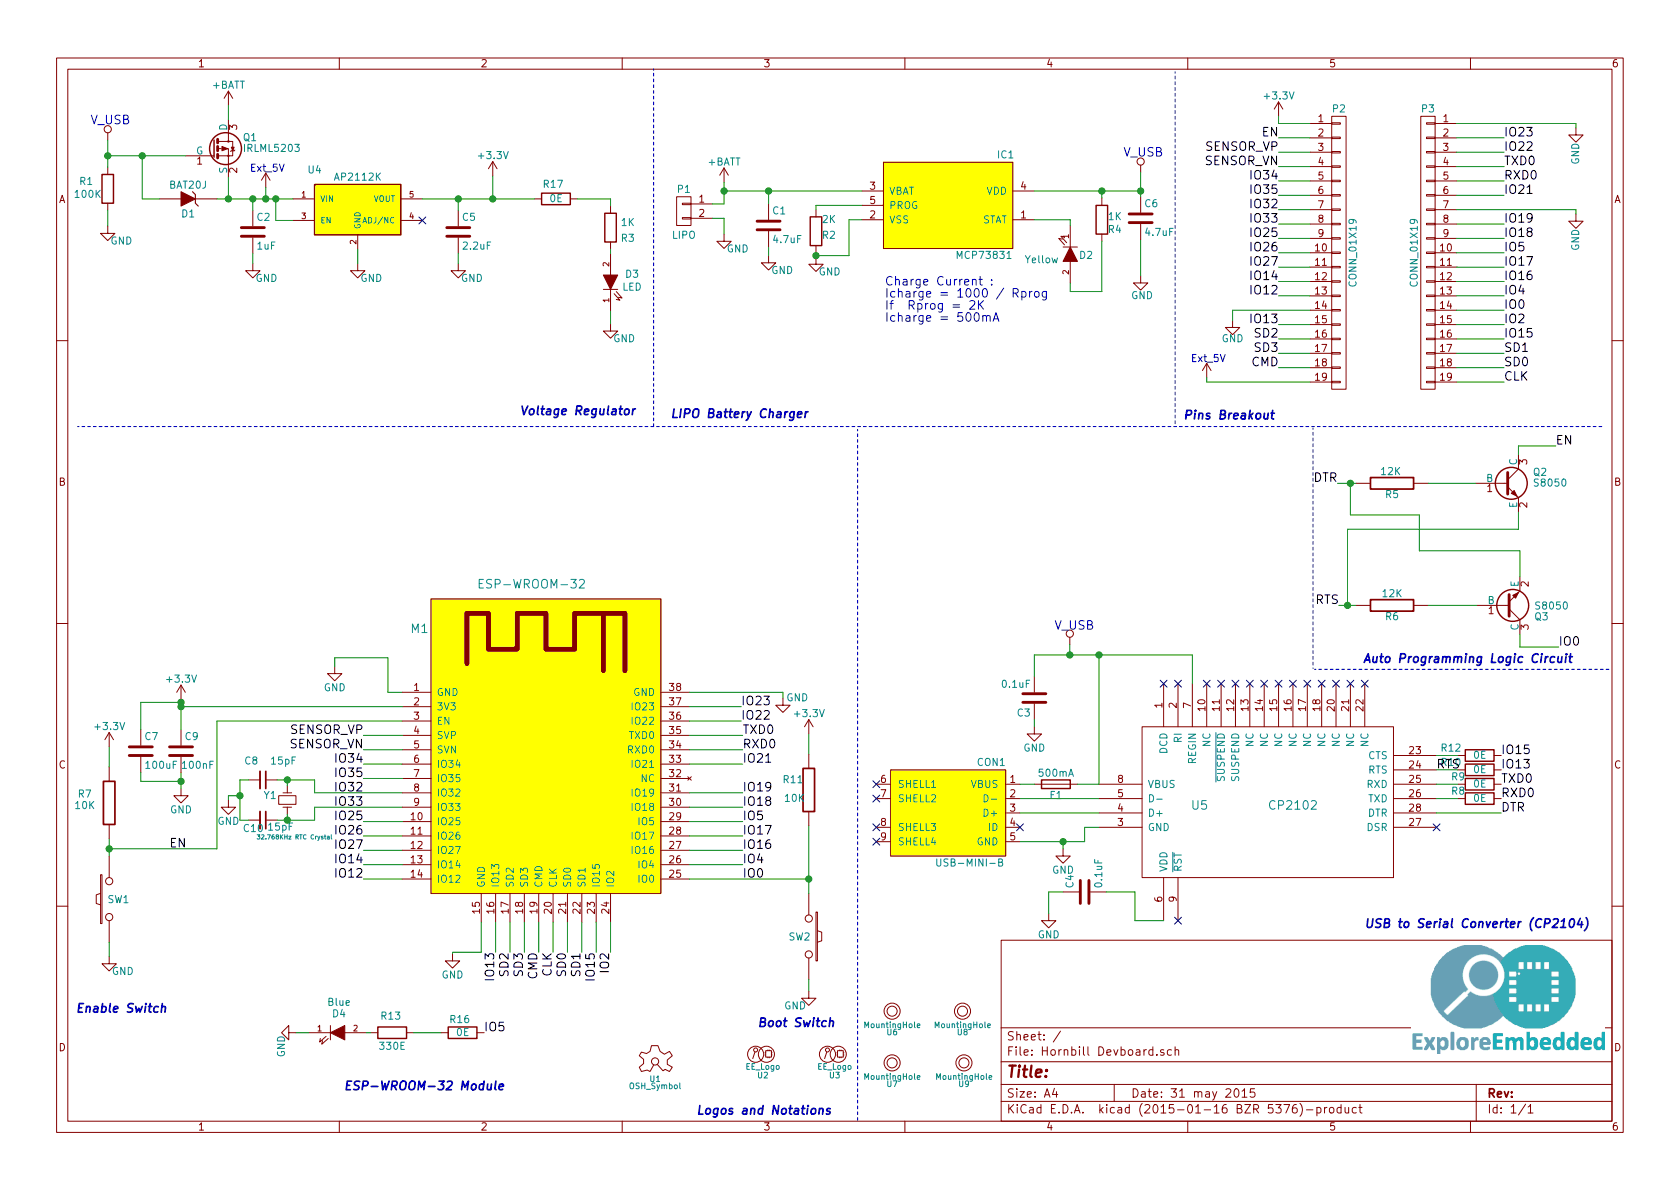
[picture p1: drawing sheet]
EESchema Schematic File Version 2
LIBS:Hornbill Devboard-rescue
LIBS:power
LIBS:device
LIBS:transistors
LIBS:conn
LIBS:linear
LIBS:regul
LIBS:74xx
LIBS:cmos4000
LIBS:adc-dac
LIBS:memory
LIBS:xilinx
LIBS:microcontrollers
LIBS:dsp
LIBS:microchip
LIBS:analog_switches
LIBS:motorola
LIBS:texas
LIBS:intel
LIBS:audio
LIBS:interface
LIBS:digital-audio
LIBS:philips
LIBS:display
LIBS:cypress
LIBS:siliconi
LIBS:opto
LIBS:atmel
LIBS:contrib
LIBS:valves
LIBS:Starter_AVR-cache
LIBS:Hornbill Devboard-cache
EELAYER 25 0
EELAYER END
$Descr A4 11693 8268
encoding utf-8
Sheet 1 1
Title ""
Date "31 may 2015"
Rev ""
Comp ""
Comment1 ""
Comment2 ""
Comment3 ""
Comment4 ""
$EndDescr
$Comp
L +3.3V #PWR01
U 1 1
P 3430 1215
F 0 "#PWR01" H 3430 1065 50  0001 C CNN
F 1 "+3.3V" H 3430 1355 50  0000 C CNN
F 2 "" H 3430 1215 50  0000 C CNN
F 3 "" H 3430 1215 50  0000 C CNN
	1    3430 1215
	1    0    0    -1  
$EndComp
$Comp
L R R3
U 1 1
P 4250 1575
F 0 "R3" H 4130 1645 50  0000 C CNN
F 1 "1K" H 4130 1535 50  0000 C CNN
F 2 "Resistors_SMD:R_0603" V 4180 1575 50  0001 C CNN
F 3 "" H 4250 1575 50  0000 C CNN
	1    4250 1575
	-1   0    0    1   
$EndComp
$Comp
L LED-RESCUE-Hornbill_Devboard D3
U 1 1
P 4250 1955
F 0 "D3" V 4310 1805 50  0000 C CNN
F 1 "LED" V 4220 1805 50  0000 C CNN
F 2 "LEDs:LED-0603" H 4250 1955 50  0001 C CNN
F 3 "" H 4250 1955 50  0000 C CNN
	1    4250 1955
	0    -1   -1   0   
$EndComp
$Comp
L SW_PUSH SW1
U 1 1
P 760 6250
F 0 "SW1" V 765 6185 50  0000 C CNN
F 1 "SW_PUSH" H 760 6170 50  0001 C CNN
F 2 "Hornbill:smd_push2_New" H 760 6250 50  0001 C CNN
F 3 "" H 760 6250 50  0000 C CNN
	1    760  6250
	0    -1   1    0   
$EndComp
Text Notes 4850 7750 0    60   Italic 12
Logos and Notations
Text Notes 530  7040 0    60   Italic 12
Enable Switch
Text Notes 8240 2910 0    60   Italic 12
Pins Breakout
$Comp
L EE_Logo U2
U 1 1
P 5310 7330
F 0 "U2" H 5310 7180 40  0000 C CNN
F 1 "EE_Logo" H 5310 7240 40  0000 C CNN
F 2 "Hornbill:Hornbill_ESP32_Dev" H 5310 7330 40  0001 C CNN
F 3 "" H 5310 7330 40  0000 C CNN
	1    5310 7330
	1    0    0    -1  
$EndComp
$Comp
L EE_Logo U3
U 1 1
P 5810 7330
F 0 "U3" H 5810 7180 40  0000 C CNN
F 1 "EE_Logo" H 5810 7240 40  0000 C CNN
F 2 "Hornbill:Logo_8" H 5810 7330 40  0001 C CNN
F 3 "" H 5810 7330 40  0000 C CNN
	1    5810 7330
	1    0    0    -1  
$EndComp
$Comp
L OSH_Symbol U1
U 1 1
P 4560 7380
F 0 "U1" H 4560 7255 40  0000 C CNN
F 1 "OSH_Symbol" H 4560 7205 40  0000 C CNN
F 2 "Hornbill:Logo_silk_OSHW_6x6mm" H 4560 7380 40  0001 C CNN
F 3 "" H 4560 7380 40  0000 C CNN
	1    4560 7380
	1    0    0    -1  
$EndComp
$Comp
L ESP-32S M1
U 1 1
P 3800 5210
F 0 "M1" H 2920 6050 60  0000 C CNN
F 1 "ESP-WROOM-32" H 3700 6360 60  0000 C CNN
F 2 "Hornbill:ESP-32S" H 3850 6360 60  0001 C CNN
F 3 "" H 3450 5460 60  0001 C CNN
	1    3800 5210
	1    0    0    -1  
$EndComp
$Comp
L C C9
U 1 1
P 1260 5220
F 0 "C9" H 1285 5320 50  0000 L CNN
F 1 "100nF" H 1260 5120 50  0000 L CNN
F 2 "Capacitors_SMD:C_0603" H 1298 5070 50  0001 C CNN
F 3 "" H 1260 5220 50  0000 C CNN
	1    1260 5220
	1    0    0    -1  
$EndComp
$Comp
L GND #PWR02
U 1 1
P 1260 5480
F 0 "#PWR02" H 1260 5230 50  0001 C CNN
F 1 "GND" H 1260 5330 50  0000 C CNN
F 2 "" H 1260 5480 50  0000 C CNN
F 3 "" H 1260 5480 50  0000 C CNN
	1    1260 5480
	1    0    0    -1  
$EndComp
$Comp
L GND #PWR03
U 1 1
P 2330 4630
F 0 "#PWR03" H 2330 4380 50  0001 C CNN
F 1 "GND" H 2330 4480 50  0000 C CNN
F 2 "" H 2330 4630 50  0000 C CNN
F 3 "" H 2330 4630 50  0000 C CNN
	1    2330 4630
	1    0    0    -1  
$EndComp
$Comp
L R-RESCUE-Alpine_swift R7
U 1 1
P 760 5580
F 0 "R7" H 590 5640 50  0000 C CNN
F 1 "10K" H 590 5560 50  0000 C CNN
F 2 "Resistors_SMD:R_0603" V 690 5580 50  0001 C CNN
F 3 "" H 760 5580 50  0000 C CNN
	1    760  5580
	1    0    0    -1  
$EndComp
$Comp
L SW_PUSH SW2
U 1 1
P 5630 6510
F 0 "SW2" V 5635 6445 50  0000 C CNN
F 1 "SW_PUSH" H 5630 6430 50  0001 C CNN
F 2 "Hornbill:smd_push2_New" H 5630 6510 50  0001 C CNN
F 3 "" H 5630 6510 50  0000 C CNN
	1    5630 6510
	0    1    1    0   
$EndComp
$Comp
L GND #PWR04
U 1 1
P 5630 6890
F 0 "#PWR04" H 5630 6640 50  0001 C CNN
F 1 "GND" H 5725 6785 50  0000 C CNN
F 2 "" H 5630 6890 50  0000 C CNN
F 3 "" H 5630 6890 50  0000 C CNN
	1    5630 6890
	-1   0    0    -1  
$EndComp
Text Notes 5820 7140 2    60   Italic 12
Boot Switch
$Comp
L R-RESCUE-Alpine_swift R11
U 1 1
P 5630 5490
F 0 "R11" H 5740 5560 50  0000 C CNN
F 1 "10K" H 5730 5430 50  0000 C CNN
F 2 "Resistors_SMD:R_0603" V 5560 5490 50  0001 C CNN
F 3 "" H 5630 5490 50  0000 C CNN
	1    5630 5490
	-1   0    0    -1  
$EndComp
Text Label 1180 5900 0    60   ~ 0
EN
Text Label 5170 6110 0    60   ~ 0
IO0
Text Label 5170 5110 0    60   ~ 0
TXD0
Text Label 5170 5210 0    60   ~ 0
RXD0
$Comp
L GND #PWR05
U 1 1
P 3150 6630
F 0 "#PWR05" H 3150 6380 50  0001 C CNN
F 1 "GND" H 3150 6480 50  0000 C CNN
F 2 "" H 3150 6630 50  0000 C CNN
F 3 "" H 3150 6630 50  0000 C CNN
	1    3150 6630
	1    0    0    -1  
$EndComp
$Comp
L GND #PWR06
U 1 1
P 5450 4850
F 0 "#PWR06" H 5450 4600 50  0001 C CNN
F 1 "GND" H 5550 4850 50  0000 C CNN
F 2 "" H 5450 4850 50  0000 C CNN
F 3 "" H 5450 4850 50  0000 C CNN
	1    5450 4850
	1    0    0    -1  
$EndComp
$Comp
L +3.3V #PWR07
U 1 1
P 760 5190
F 0 "#PWR07" H 760 5040 50  0001 C CNN
F 1 "+3.3V" H 760 5330 50  0000 C CNN
F 2 "" H 760 5190 50  0000 C CNN
F 3 "" H 760 5190 50  0000 C CNN
	1    760  5190
	1    0    0    -1  
$EndComp
$Comp
L +3.3V #PWR08
U 1 1
P 1260 4860
F 0 "#PWR08" H 1260 4710 50  0001 C CNN
F 1 "+3.3V" H 1260 5000 50  0000 C CNN
F 2 "" H 1260 4860 50  0000 C CNN
F 3 "" H 1260 4860 50  0000 C CNN
	1    1260 4860
	1    0    0    -1  
$EndComp
$Comp
L +3.3V #PWR09
U 1 1
P 5630 5100
F 0 "#PWR09" H 5630 4950 50  0001 C CNN
F 1 "+3.3V" H 5630 5240 50  0000 C CNN
F 2 "" H 5630 5100 50  0000 C CNN
F 3 "" H 5630 5100 50  0000 C CNN
	1    5630 5100
	1    0    0    -1  
$EndComp
$Comp
L +3.3V #PWR010
U 1 1
P 8900 800
F 0 "#PWR010" H 8900 650 50  0001 C CNN
F 1 "+3.3V" H 8900 940 50  0000 C CNN
F 2 "" H 8900 800 50  0000 C CNN
F 3 "" H 8900 800 50  0000 C CNN
	1    8900 800 
	1    0    0    -1  
$EndComp
Text Label 8900 950  2    60   ~ 0
EN
Text Label 2530 5110 2    60   ~ 0
SENSOR_VP
Text Label 2530 5210 2    60   ~ 0
SENSOR_VN
Text Label 8900 1050 2    60   ~ 0
SENSOR_VP
Text Label 8900 1150 2    60   ~ 0
SENSOR_VN
Text Label 2530 5310 2    60   ~ 0
IO34
Text Label 8900 1250 2    60   ~ 0
IO34
Text Label 2530 5410 2    60   ~ 0
IO35
Text Label 2530 5510 2    60   ~ 0
IO32
Text Label 2530 5610 2    60   ~ 0
IO33
Text Label 2530 5710 2    60   ~ 0
IO25
Text Label 2530 5810 2    60   ~ 0
IO26
Text Label 2530 5910 2    60   ~ 0
IO27
Text Label 2530 6010 2    60   ~ 0
IO14
Text Label 2530 6110 2    60   ~ 0
IO12
Text Label 8900 1350 2    60   ~ 0
IO35
Text Label 8900 1450 2    60   ~ 0
IO32
Text Label 8900 1550 2    60   ~ 0
IO33
Text Label 8900 1650 2    60   ~ 0
IO25
Text Label 8900 1750 2    60   ~ 0
IO26
Text Label 8900 1850 2    60   ~ 0
IO27
Text Label 8900 1950 2    60   ~ 0
IO14
Text Label 8900 2050 2    60   ~ 0
IO12
$Comp
L GND #PWR011
U 1 1
P 8580 2220
F 0 "#PWR011" H 8580 1970 50  0001 C CNN
F 1 "GND" H 8580 2090 50  0000 C CNN
F 2 "" H 8580 2220 50  0000 C CNN
F 3 "" H 8580 2220 50  0000 C CNN
	1    8580 2220
	1    0    0    -1  
$EndComp
Text Label 3450 6619 3    60   ~ 0
IO13
Text Label 3550 6620 3    60   ~ 0
SD2
Text Label 3650 6620 3    60   ~ 0
SD3
Text Label 3750 6620 3    60   ~ 0
CMD
Text Label 3850 6620 3    60   ~ 0
CLK
Text Label 3950 6620 3    60   ~ 0
SD0
Text Label 4050 6620 3    60   ~ 0
SD1
Text Label 4150 6620 3    60   ~ 0
IO15
Text Label 4250 6620 3    60   ~ 0
IO2
Text Label 5160 4910 0    60   ~ 0
IO23
Text Label 5160 5010 0    60   ~ 0
IO22
Text Label 5170 5310 0    60   ~ 0
IO21
Text Label 5170 5510 0    60   ~ 0
IO19
Text Label 5170 5610 0    60   ~ 0
IO18
Text Label 5170 5710 0    60   ~ 0
IO5
Text Label 5170 5810 0    60   ~ 0
IO17
Text Label 5170 5910 0    60   ~ 0
IO16
Text Label 5170 6010 0    60   ~ 0
IO4
$Comp
L +5V #PWR012
U 1 1
P 8400 2620
F 0 "#PWR012" H 8400 2470 50  0001 C CNN
F 1 "+5V" H 8400 2760 50  0001 C CNN
F 2 "" H 8400 2620 50  0000 C CNN
F 3 "" H 8400 2620 50  0000 C CNN
	1    8400 2620
	1    0    0    -1  
$EndComp
Text Notes 8290 2510 0    50   ~ 0
Ext_5V
Text Label 8900 2550 2    60   ~ 0
CMD
Text Label 8900 2450 2    60   ~ 0
SD3
Text Label 8900 2350 2    60   ~ 0
SD2
Text Label 8900 2250 2    60   ~ 0
IO13
$Comp
L GND #PWR013
U 1 1
P 10970 880
F 0 "#PWR013" H 10970 630 50  0001 C CNN
F 1 "GND" V 10970 700 50  0000 C CNN
F 2 "" H 10970 880 50  0000 C CNN
F 3 "" H 10970 880 50  0000 C CNN
	1    10970 880 
	1    0    0    -1  
$EndComp
Text Label 10470 950  0    60   ~ 0
IO23
Text Label 10470 1050 0    60   ~ 0
IO22
Text Label 10470 1150 0    60   ~ 0
TXD0
Text Label 10470 1250 0    60   ~ 0
RXD0
Text Label 10470 1350 0    60   ~ 0
IO21
$Comp
L GND #PWR014
U 1 1
P 10970 1480
F 0 "#PWR014" H 10970 1230 50  0001 C CNN
F 1 "GND" V 10970 1300 50  0000 C CNN
F 2 "" H 10970 1480 50  0000 C CNN
F 3 "" H 10970 1480 50  0000 C CNN
	1    10970 1480
	1    0    0    -1  
$EndComp
Text Label 10470 2150 0    60   ~ 0
IO0
Text Label 10470 1550 0    60   ~ 0
IO19
Text Label 10470 1650 0    60   ~ 0
IO18
Text Label 10470 1750 0    60   ~ 0
IO5
Text Label 10470 1850 0    60   ~ 0
IO17
Text Label 10470 1950 0    60   ~ 0
IO16
Text Label 10470 2050 0    60   ~ 0
IO4
Text Label 10470 2250 0    60   ~ 0
IO2
Text Label 10470 2350 0    60   ~ 0
IO15
Text Label 10470 2450 0    60   ~ 0
SD1
Text Label 10470 2550 0    60   ~ 0
SD0
Text Label 10470 2650 0    60   ~ 0
CLK
$Comp
L R R1
U 1 1
P 750 1305
F 0 "R1" H 600 1355 50  0000 C CNN
F 1 "100K" H 610 1265 50  0000 C CNN
F 2 "Resistors_SMD:R_0603" V 680 1305 50  0001 C CNN
F 3 "" H 750 1305 50  0000 C CNN
	1    750  1305
	1    0    0    -1  
$EndComp
$Comp
L GND #PWR015
U 1 1
P 750 1565
F 0 "#PWR015" H 750 1315 50  0001 C CNN
F 1 "GND" H 845 1460 50  0000 C CNN
F 2 "" H 750 1565 50  0000 C CNN
F 3 "" H 750 1565 50  0000 C CNN
	1    750  1565
	1    0    0    -1  
$EndComp
$Comp
L VCC #PWR016
U 1 1
P 750 965
F 0 "#PWR016" H 750 815 50  0001 C CNN
F 1 "VCC" H 750 1115 50  0001 C CNN
F 2 "" H 750 965 50  0000 C CNN
F 3 "" H 750 965 50  0000 C CNN
	1    750  965 
	1    0    0    -1  
$EndComp
Text Notes 630  855  0    60   ~ 0
V_USB
$Comp
L IRLML52303 Q1
U 1 1
P 1490 1025
F 0 "Q1" H 1690 1100 50  0000 L CNN
F 1 "IRLML5203" H 1690 1025 50  0000 L CNN
F 2 "TO_SOT_Packages_SMD:SOT-23" H 1690 950 50  0001 L CIN
F 3 "" H 1490 1025 50  0000 L CNN
	1    1490 1025
	1    0    0    -1  
$EndComp
$Comp
L ZENER D1
U 1 1
P 1310 1375
F 0 "D1" H 1310 1475 50  0000 C CNN
F 1 "BAT20J" H 1310 1275 50  0000 C CNN
F 2 "Hornbill:SOD-80_diode_1" H 1310 1375 50  0001 C CNN
F 3 "" H 1310 1375 50  0000 C CNN
	1    1310 1375
	-1   0    0    1   
$EndComp
$Comp
L +BATT #PWR017
U 1 1
P 5040 1260
F 0 "#PWR017" H 5040 1110 50  0001 C CNN
F 1 "+BATT" H 5040 1400 50  0000 C CNN
F 2 "" H 5040 1260 50  0000 C CNN
F 3 "" H 5040 1260 50  0000 C CNN
	1    5040 1260
	1    0    0    -1  
$EndComp
$Comp
L AP2112K U4
U 1 1
P 2490 1425
F 0 "U4" H 2190 1675 50  0000 C CNN
F 1 "AP2112K" H 2490 1625 50  0000 C CNN
F 2 "TO_SOT_Packages_SMD:SOT-23-5" H 2490 1525 50  0001 C CIN
F 3 "" H 2490 1425 50  0000 C CNN
	1    2490 1425
	1    0    0    -1  
$EndComp
$Comp
L GND #PWR018
U 1 1
P 2490 1825
F 0 "#PWR018" H 2490 1575 50  0001 C CNN
F 1 "GND" H 2585 1720 50  0000 C CNN
F 2 "" H 2490 1825 50  0000 C CNN
F 3 "" H 2490 1825 50  0000 C CNN
	1    2490 1825
	1    0    0    -1  
$EndComp
$Comp
L C C2
U 1 1
P 1760 1605
F 0 "C2" H 1785 1705 50  0000 L CNN
F 1 "1uF" H 1785 1505 50  0000 L CNN
F 2 "Capacitors_SMD:C_0603" H 1798 1455 50  0001 C CNN
F 3 "" H 1760 1605 50  0000 C CNN
	1    1760 1605
	1    0    0    -1  
$EndComp
$Comp
L GND #PWR019
U 1 1
P 1760 1825
F 0 "#PWR019" H 1760 1575 50  0001 C CNN
F 1 "GND" H 1855 1720 50  0000 C CNN
F 2 "" H 1760 1825 50  0000 C CNN
F 3 "" H 1760 1825 50  0000 C CNN
	1    1760 1825
	1    0    0    -1  
$EndComp
$Comp
L +5V #PWR020
U 1 1
P 1850 1295
F 0 "#PWR020" H 1850 1145 50  0001 C CNN
F 1 "+5V" H 1850 1435 50  0001 C CNN
F 2 "" H 1850 1295 50  0000 C CNN
F 3 "" H 1850 1295 50  0000 C CNN
	1    1850 1295
	1    0    0    -1  
$EndComp
Text Notes 1740 1185 0    50   ~ 0
Ext_5V
NoConn ~ 2940 1525
$Comp
L C C5
U 1 1
P 3190 1605
F 0 "C5" H 3215 1705 50  0000 L CNN
F 1 "2.2uF" H 3215 1505 50  0000 L CNN
F 2 "Capacitors_SMD:C_0603" H 3228 1455 50  0001 C CNN
F 3 "" H 3190 1605 50  0000 C CNN
	1    3190 1605
	1    0    0    -1  
$EndComp
$Comp
L GND #PWR021
U 1 1
P 4250 2245
F 0 "#PWR021" H 4250 1995 50  0001 C CNN
F 1 "GND" H 4345 2140 50  0000 C CNN
F 2 "" H 4250 2245 50  0000 C CNN
F 3 "" H 4250 2245 50  0000 C CNN
	1    4250 2245
	1    0    0    -1  
$EndComp
$Comp
L GND #PWR022
U 1 1
P 3190 1825
F 0 "#PWR022" H 3190 1575 50  0001 C CNN
F 1 "GND" H 3285 1720 50  0000 C CNN
F 2 "" H 3190 1825 50  0000 C CNN
F 3 "" H 3190 1825 50  0000 C CNN
	1    3190 1825
	1    0    0    -1  
$EndComp
Text Notes 3620 2880 0    60   Italic 12
Voltage Regulator
$Comp
L CONN_01X02 P1
U 1 1
P 4760 1460
F 0 "P1" H 4760 1610 50  0000 C CNN
F 1 "LIPO" H 4760 1290 50  0000 C CNN
F 2 "Hornbill:JST_SMD" H 4760 1460 50  0001 C CNN
F 3 "" H 4760 1460 50  0000 C CNN
	1    4760 1460
	-1   0    0    -1  
$EndComp
$Comp
L GND #PWR023
U 1 1
P 5040 1620
F 0 "#PWR023" H 5040 1370 50  0001 C CNN
F 1 "GND" H 5135 1515 50  0000 C CNN
F 2 "" H 5040 1620 50  0000 C CNN
F 3 "" H 5040 1620 50  0000 C CNN
	1    5040 1620
	1    0    0    -1  
$EndComp
$Comp
L C C1
U 1 1
P 5350 1560
F 0 "C1" H 5375 1660 50  0000 L CNN
F 1 "4.7uF" H 5375 1460 50  0000 L CNN
F 2 "Capacitors_SMD:C_0603" H 5388 1410 50  0001 C CNN
F 3 "" H 5350 1560 50  0000 C CNN
	1    5350 1560
	1    0    0    -1  
$EndComp
$Comp
L GND #PWR024
U 1 1
P 5350 1770
F 0 "#PWR024" H 5350 1520 50  0001 C CNN
F 1 "GND" H 5445 1665 50  0000 C CNN
F 2 "" H 5350 1770 50  0000 C CNN
F 3 "" H 5350 1770 50  0000 C CNN
	1    5350 1770
	1    0    0    -1  
$EndComp
$Comp
L MCP73831 IC1
U 1 1
P 6600 1420
F 0 "IC1" H 6200 1770 50  0000 C CNN
F 1 "MCP73831" H 6350 1070 50  0000 C CNN
F 2 "TO_SOT_Packages_SMD:SOT-23-5" H 6600 1420 60  0001 C CNN
F 3 "" H 6600 1420 60  0001 C CNN
	1    6600 1420
	-1   0    0    -1  
$EndComp
$Comp
L R R2
U 1 1
P 5680 1600
F 0 "R2" H 5770 1570 50  0000 C CNN
F 1 "2K" H 5770 1680 50  0000 C CNN
F 2 "Resistors_SMD:R_0603" V 5610 1600 50  0001 C CNN
F 3 "" H 5680 1600 50  0000 C CNN
	1    5680 1600
	1    0    0    -1  
$EndComp
$Comp
L GND #PWR025
U 1 1
P 5680 1780
F 0 "#PWR025" H 5680 1530 50  0001 C CNN
F 1 "GND" H 5775 1675 50  0000 C CNN
F 2 "" H 5680 1780 50  0000 C CNN
F 3 "" H 5680 1780 50  0000 C CNN
	1    5680 1780
	1    0    0    -1  
$EndComp
$Comp
L C C6
U 1 1
P 7940 1510
F 0 "C6" H 7965 1610 50  0000 L CNN
F 1 "4.7uF" H 7965 1410 50  0000 L CNN
F 2 "Capacitors_SMD:C_0603" H 7978 1360 50  0001 C CNN
F 3 "" H 7940 1510 50  0000 C CNN
	1    7940 1510
	1    0    0    -1  
$EndComp
$Comp
L R R4
U 1 1
P 7670 1520
F 0 "R4" H 7760 1450 50  0000 C CNN
F 1 "1K" H 7760 1540 50  0000 C CNN
F 2 "Resistors_SMD:R_0603" V 7600 1520 50  0001 C CNN
F 3 "" H 7670 1520 50  0000 C CNN
	1    7670 1520
	1    0    0    -1  
$EndComp
$Comp
L LED-RESCUE-Hornbill_Devboard D2
U 1 1
P 7450 1760
F 0 "D2" V 7460 1870 50  0000 C CNN
F 1 "Yellow" V 7490 1560 50  0000 C CNN
F 2 "LEDs:LED-0603" H 7450 1760 50  0001 C CNN
F 3 "" H 7450 1760 50  0000 C CNN
	1    7450 1760
	0    1    1    0   
$EndComp
$Comp
L GND #PWR026
U 1 1
P 7940 1910
F 0 "#PWR026" H 7940 1660 50  0001 C CNN
F 1 "GND" H 7950 1770 50  0000 C CNN
F 2 "" H 7940 1910 50  0000 C CNN
F 3 "" H 7940 1910 50  0000 C CNN
	1    7940 1910
	1    0    0    -1  
$EndComp
Text Notes 6160 2230 0    60   ~ 0
Charge Current :\nIcharge = 1000 / Rprog\nIf  Rprog = 2K\nIcharge = 500mA
$Comp
L VCC #PWR027
U 1 1
P 7940 1190
F 0 "#PWR027" H 7940 1040 50  0001 C CNN
F 1 "VCC" H 7940 1340 50  0001 C CNN
F 2 "" H 7940 1190 50  0000 C CNN
F 3 "" H 7940 1190 50  0000 C CNN
	1    7940 1190
	1    0    0    -1  
$EndComp
Text Notes 7820 1080 0    60   ~ 0
V_USB
$Comp
L +BATT #PWR028
U 1 1
P 1590 725
F 0 "#PWR028" H 1590 575 50  0001 C CNN
F 1 "+BATT" H 1590 865 50  0000 C CNN
F 2 "" H 1590 725 50  0000 C CNN
F 3 "" H 1590 725 50  0000 C CNN
	1    1590 725 
	1    0    0    -1  
$EndComp
Text Notes 4670 2900 0    60   Italic 12
LIPO Battery Charger
$Comp
L BC849 Q2
U 1 1
P 10470 3355
F 0 "Q2" H 10670 3430 50  0000 L CNN
F 1 "S8050" H 10670 3355 50  0000 L CNN
F 2 "TO_SOT_Packages_SMD:SOT-23" H 10670 3280 50  0001 L CIN
F 3 "" H 10470 3355 50  0000 L CNN
	1    10470 3355
	1    0    0    -1  
$EndComp
$Comp
L BC849 Q3
U 1 1
P 10480 4205
F 0 "Q3" H 10680 4280 50  0000 L CNN
F 1 "S8050" H 10680 4205 50  0000 L CNN
F 2 "TO_SOT_Packages_SMD:SOT-23" H 10680 4130 50  0001 L CIN
F 3 "" H 10480 4205 50  0000 L CNN
	1    10480 4205
	1    0    0    1   
$EndComp
$Comp
L R-RESCUE-Alpine_swift R5
U 1 1
P 9690 3355
F 0 "R5" V 9770 3355 50  0000 C CNN
F 1 "12K" V 9610 3345 50  0000 C CNN
F 2 "Resistors_SMD:R_0603" V 9620 3355 50  0001 C CNN
F 3 "" H 9690 3355 50  0000 C CNN
	1    9690 3355
	0    1    1    0   
$EndComp
$Comp
L R-RESCUE-Alpine_swift R6
U 1 1
P 9690 4205
F 0 "R6" V 9770 4205 50  0000 C CNN
F 1 "12K" V 9610 4205 50  0000 C CNN
F 2 "Resistors_SMD:R_0603" V 9620 4205 50  0001 C CNN
F 3 "" H 9690 4205 50  0000 C CNN
	1    9690 4205
	0    1    1    0   
$EndComp
Text Label 10850 4495 0    60   ~ 0
IO0
Text Label 10830 3095 0    60   ~ 0
EN
Text Label 9310 3355 2    60   ~ 0
DTR
Text Label 9320 4205 2    60   ~ 0
RTS
Text Notes 9490 4605 0    60   Italic 12
Auto Programming Logic Circuit
Text Notes 3520 7580 2    60   Italic 12
ESP-WROOM-32 Module
Text Notes 9500 6450 0    60   Italic 12
USB to Serial Converter (CP2104)
$Comp
L CONN_01X19 P2
U 1 1
P 9320 1750
F 0 "P2" H 9320 2750 50  0000 C CNN
F 1 "CONN_01X19" V 9420 1750 50  0000 C CNN
F 2 "Pin_Headers:Pin_Header_Straight_1x19" H 9320 1750 50  0001 C CNN
F 3 "" H 9320 1750 50  0000 C CNN
	1    9320 1750
	1    0    0    -1  
$EndComp
$Comp
L CONN_01X19 P3
U 1 1
P 9940 1750
F 0 "P3" H 9940 2750 50  0000 C CNN
F 1 "CONN_01X19" V 10040 1750 50  0000 C CNN
F 2 "Pin_Headers:Pin_Header_Straight_1x19" H 9940 1750 50  0001 C CNN
F 3 "" H 9940 1750 50  0000 C CNN
	1    9940 1750
	-1   0    0    -1  
$EndComp
$Comp
L R R13
U 1 1
P 2730 7180
F 0 "R13" V 2850 7190 50  0000 C CNN
F 1 "330E" V 2640 7180 50  0000 C CNN
F 2 "Resistors_SMD:R_0603" V 2660 7180 50  0001 C CNN
F 3 "" H 2730 7180 50  0000 C CNN
	1    2730 7180
	0    -1   -1   0   
$EndComp
$Comp
L LED-RESCUE-Hornbill_Devboard D4
U 1 1
P 2350 7180
F 0 "D4" H 2360 7310 50  0000 C CNN
F 1 "Blue" H 2360 7390 50  0000 C CNN
F 2 "LEDs:LED-0603" H 2350 7180 50  0001 C CNN
F 3 "" H 2350 7180 50  0000 C CNN
	1    2350 7180
	1    0    0    -1  
$EndComp
$Comp
L MountingHole U6
U 1 1
P 6210 7030
F 0 "U6" H 6210 6880 40  0000 C CNN
F 1 "MountingHole" H 6210 6930 40  0000 C CNN
F 2 "Mounting_Holes:MountingHole_2-5mm" H 6210 7030 40  0001 C CNN
F 3 "" H 6210 7030 40  0000 C CNN
	1    6210 7030
	1    0    0    -1  
$EndComp
$Comp
L MountingHole U8
U 1 1
P 6700 7030
F 0 "U8" H 6700 6880 40  0000 C CNN
F 1 "MountingHole" H 6700 6930 40  0000 C CNN
F 2 "Mounting_Holes:MountingHole_2-5mm" H 6700 7030 40  0001 C CNN
F 3 "" H 6700 7030 40  0000 C CNN
	1    6700 7030
	1    0    0    -1  
$EndComp
$Comp
L MountingHole U7
U 1 1
P 6210 7390
F 0 "U7" H 6210 7240 40  0000 C CNN
F 1 "MountingHole" H 6210 7290 40  0000 C CNN
F 2 "Mounting_Holes:MountingHole_2-5mm" H 6210 7390 40  0001 C CNN
F 3 "" H 6210 7390 40  0000 C CNN
	1    6210 7390
	1    0    0    -1  
$EndComp
$Comp
L MountingHole U9
U 1 1
P 6710 7390
F 0 "U9" H 6710 7240 40  0000 C CNN
F 1 "MountingHole" H 6710 7290 40  0000 C CNN
F 2 "Mounting_Holes:MountingHole_2-5mm" H 6710 7390 40  0001 C CNN
F 3 "" H 6710 7390 40  0000 C CNN
	1    6710 7390
	1    0    0    -1  
$EndComp
$Comp
L R R16
U 1 1
P 3220 7180
F 0 "R16" V 3130 7160 50  0000 C CNN
F 1 "0E" V 3220 7180 50  0000 C CNN
F 2 "Resistors_SMD:R_0603" V 3150 7180 50  0001 C CNN
F 3 "" H 3220 7180 50  0000 C CNN
	1    3220 7180
	0    1    1    0   
$EndComp
$Comp
L R R17
U 1 1
P 3870 1375
F 0 "R17" V 3770 1355 50  0000 C CNN
F 1 "0E" V 3870 1375 50  0000 C CNN
F 2 "Resistors_SMD:R_0603" V 3800 1375 50  0001 C CNN
F 3 "" H 3870 1375 50  0000 C CNN
	1    3870 1375
	0    1    1    0   
$EndComp
$Comp
L C C7
U 1 1
P 980 5220
F 0 "C7" H 1005 5320 50  0000 L CNN
F 1 "100uF" H 1005 5120 50  0000 L CNN
F 2 "Capacitors_SMD:C_1206" H 1018 5070 50  0001 C CNN
F 3 "" H 980 5220 50  0000 C CNN
	1    980  5220
	1    0    0    -1  
$EndComp
$Comp
L GND #PWR029
U 1 1
P 2060 7180
F 0 "#PWR029" H 2060 6930 50  0001 C CNN
F 1 "GND" H 2155 7075 50  0000 C CNN
F 2 "" H 2060 7180 50  0000 C CNN
F 3 "" H 2060 7180 50  0000 C CNN
	1    2060 7180
	0    1    1    0   
$EndComp
$Comp
L GND #PWR030
U 1 1
P 760 6650
F 0 "#PWR030" H 760 6400 50  0001 C CNN
F 1 "GND" H 855 6545 50  0000 C CNN
F 2 "" H 760 6650 50  0000 C CNN
F 3 "" H 760 6650 50  0000 C CNN
	1    760  6650
	1    0    0    -1  
$EndComp
$Comp
L Crystal_Small Y1
U 1 1
P 2000 5560
F 0 "Y1" V 1970 5440 50  0000 C CNN
F 1 "32.768KHz RTC Crystal" V 2260 5610 30  0000 C CNN
F 2 "Hornbill:SMD_RTC_Crstl" H 2000 5560 50  0001 C CNN
F 3 "" H 2000 5560 50  0000 C CNN
	1    2000 5560
	0    1    1    0   
$EndComp
$Comp
L C_Small C8
U 1 1
P 1830 5420
F 0 "C8" V 1700 5290 50  0000 L CNN
F 1 "15pF" V 1700 5470 50  0000 L CNN
F 2 "Capacitors_SMD:C_0603" H 1830 5420 50  0001 C CNN
F 3 "" H 1830 5420 50  0000 C CNN
	1    1830 5420
	0    1    1    0   
$EndComp
$Comp
L C_Small C10
U 1 1
P 1830 5700
F 0 "C10" V 1890 5560 50  0000 L CNN
F 1 "15pF" V 1880 5730 50  0000 L CNN
F 2 "Capacitors_SMD:C_0603" H 1830 5700 50  0001 C CNN
F 3 "" H 1830 5700 50  0000 C CNN
	1    1830 5700
	0    1    1    0   
$EndComp
$Comp
L GND #PWR031
U 1 1
P 1590 5560
F 0 "#PWR031" H 1590 5310 50  0001 C CNN
F 1 "GND" H 1590 5410 50  0000 C CNN
F 2 "" H 1590 5560 50  0000 C CNN
F 3 "" H 1590 5560 50  0000 C CNN
	1    1590 5560
	1    0    0    -1  
$EndComp
$Comp
L CP2102 U5
U 1 1
P 8900 5600
F 0 "U5" H 8350 5600 60  0000 C CNN
F 1 "CP2102" H 9000 5600 60  0000 C CNN
F 2 "Hornbill:cp2102_xl2" H 8350 5600 60  0001 C CNN
F 3 "" H 8350 5600 60  0000 C CNN
	1    8900 5600
	1    0    0    -1  
$EndComp
$Comp
L R R9
U 1 1
P 10300 5450
F 0 "R9" V 10250 5300 50  0000 C CNN
F 1 "0E" V 10300 5450 50  0000 C CNN
F 2 "Resistors_SMD:R_0603" V 10230 5450 50  0001 C CNN
F 3 "" H 10300 5450 50  0000 C CNN
	1    10300 5450
	0    1    1    0   
$EndComp
$Comp
L R R8
U 1 1
P 10300 5550
F 0 "R8" V 10250 5400 50  0000 C CNN
F 1 "0E" V 10300 5550 50  0000 C CNN
F 2 "Resistors_SMD:R_0603" V 10230 5550 50  0001 C CNN
F 3 "" H 10300 5550 50  0000 C CNN
	1    10300 5550
	0    1    1    0   
$EndComp
$Comp
L R R10
U 1 1
P 10300 5350
F 0 "R10" V 10250 5150 50  0000 C CNN
F 1 "0E" V 10300 5350 50  0000 C CNN
F 2 "Resistors_SMD:R_0603" V 10230 5350 50  0001 C CNN
F 3 "" H 10300 5350 50  0000 C CNN
	1    10300 5350
	0    1    1    0   
$EndComp
$Comp
L R R12
U 1 1
P 10300 5250
F 0 "R12" V 10250 5050 50  0000 C CNN
F 1 "0E" V 10300 5250 50  0000 C CNN
F 2 "Resistors_SMD:R_0603" V 10230 5250 50  0001 C CNN
F 3 "" H 10300 5250 50  0000 C CNN
	1    10300 5250
	0    1    1    0   
$EndComp
Text Label 10450 5550 0    60   ~ 0
RXD0
Text Label 10450 5450 0    60   ~ 0
TXD0
Text Label 10450 5250 0    60   ~ 0
IO15
Text Label 10450 5350 0    60   ~ 0
IO13
Text Label 10450 5650 0    60   ~ 0
DTR
Text Label 10000 5350 0    60   ~ 0
RTS
$Comp
L USB-MINI-B CON1
U 1 1
P 6600 5650
F 0 "CON1" H 6300 6000 50  0000 C CNN
F 1 "USB-MINI-B" H 6450 5300 50  0000 C CNN
F 2 "Hornbill:USB_Micro-B_SMD_NEW_1" H 6600 5550 50  0001 C CNN
F 3 "" H 6600 5550 50  0000 C CNN
	1    6600 5650
	-1   0    0    -1  
$EndComp
$Comp
L C C3
U 1 1
P 7200 4850
F 0 "C3" H 7225 4950 50  0000 L CNN
F 1 "0.1uF" H 7225 4750 50  0000 L CNN
F 2 "Capacitors_SMD:C_0603" H 7238 4700 50  0001 C CNN
F 3 "" H 7200 4850 50  0000 C CNN
	1    7200 4850
	-1   0    0    1   
$EndComp
$Comp
L C C4
U 1 1
P 7550 6200
F 0 "C4" H 7575 6300 50  0000 L CNN
F 1 "0.1uF" H 7575 6100 50  0000 L CNN
F 2 "Capacitors_SMD:C_0603" H 7588 6050 50  0001 C CNN
F 3 "" H 7550 6200 50  0000 C CNN
	1    7550 6200
	0    -1   -1   0   
$EndComp
NoConn ~ 7100 5750
$Comp
L GND #PWR032
U 1 1
P 7300 6350
F 0 "#PWR032" H 7300 6100 50  0001 C CNN
F 1 "GND" H 7300 6200 50  0000 C CNN
F 2 "" H 7300 6350 50  0000 C CNN
F 3 "" H 7300 6350 50  0000 C CNN
	1    7300 6350
	1    0    0    -1  
$EndComp
$Comp
L Fuse F1
U 1 1
P 7350 5450
F 0 "F1" V 7430 5450 50  0000 C CNN
F 1 "500mA" V 7275 5450 50  0000 C CNN
F 2 "Hornbill:Fuse_500mA" V 7280 5450 50  0001 C CNN
F 3 "" H 7350 5450 50  0000 C CNN
	1    7350 5450
	0    1    1    0   
$EndComp
NoConn ~ 6100 5450
NoConn ~ 6100 5550
NoConn ~ 6100 5750
NoConn ~ 6100 5850
NoConn ~ 8200 6400
NoConn ~ 10000 5750
NoConn ~ 8100 4750
NoConn ~ 8200 4750
NoConn ~ 8400 4750
NoConn ~ 8500 4750
NoConn ~ 8600 4750
NoConn ~ 8700 4750
NoConn ~ 8800 4750
NoConn ~ 8900 4750
NoConn ~ 9000 4750
NoConn ~ 9100 4750
NoConn ~ 9200 4750
NoConn ~ 9300 4750
NoConn ~ 9400 4750
NoConn ~ 9500 4750
$Comp
L GND #PWR033
U 1 1
P 7200 5050
F 0 "#PWR033" H 7200 4800 50  0001 C CNN
F 1 "GND" H 7200 4900 50  0000 C CNN
F 2 "" H 7200 5050 50  0000 C CNN
F 3 "" H 7200 5050 50  0000 C CNN
	1    7200 5050
	1    0    0    -1  
$EndComp
Text Label 3370 7180 0    60   ~ 0
IO5
$Comp
L VCC #PWR034
U 1 1
P 7447 4477
F 0 "#PWR034" H 7447 4327 50  0001 C CNN
F 1 "VCC" H 7447 4627 50  0001 C CNN
F 2 "" H 7447 4477 50  0000 C CNN
F 3 "" H 7447 4477 50  0000 C CNN
	1    7447 4477
	1    0    0    -1  
$EndComp
Wire Wire Line
	4250 1725 4250 1755
Wire Wire Line
	4250 2155 4250 2245
Wire Wire Line
	1260 4860 1260 5070
Wire Wire Line
	1260 5370 1260 5480
Wire Wire Line
	2330 4630 2330 4570
Wire Wire Line
	2330 4570 2700 4570
Wire Wire Line
	2700 4570 2700 4810
Wire Wire Line
	2700 4810 2800 4810
Wire Wire Line
	2800 5010 1510 5010
Wire Wire Line
	1510 5010 1510 5900
Wire Wire Line
	760  5190 760  5330
Wire Wire Line
	5630 5740 5630 6210
Wire Wire Line
	5630 5100 5630 5240
Wire Wire Line
	4800 5210 5170 5210
Wire Wire Line
	4800 5110 5170 5110
Wire Wire Line
	3350 6620 3350 6410
Wire Wire Line
	4800 4810 5450 4810
Wire Wire Line
	5450 4810 5450 4850
Wire Wire Line
	9120 850  8900 850 
Wire Wire Line
	8900 850  8900 800 
Wire Wire Line
	9120 950  8900 950 
Wire Wire Line
	2800 5110 2530 5110
Wire Wire Line
	2800 5210 2530 5210
Wire Wire Line
	8900 1050 9120 1050
Wire Wire Line
	9120 1150 8900 1150
Wire Wire Line
	2800 5310 2530 5310
Wire Wire Line
	2800 5410 2530 5410
Wire Wire Line
	2190 5510 2800 5510
Wire Wire Line
	2190 5610 2800 5610
Wire Wire Line
	2800 5710 2530 5710
Wire Wire Line
	2800 5810 2530 5810
Wire Wire Line
	2800 5910 2530 5910
Wire Wire Line
	2800 6010 2530 6010
Wire Wire Line
	2800 6110 2530 6110
Wire Wire Line
	9120 1250 8900 1250
Wire Wire Line
	9120 1350 8900 1350
Wire Wire Line
	9120 1450 8900 1450
Wire Wire Line
	9120 1550 8900 1550
Wire Wire Line
	8900 1650 9120 1650
Wire Wire Line
	9120 1750 8900 1750
Wire Wire Line
	9120 1850 8900 1850
Wire Wire Line
	9120 1950 8900 1950
Wire Wire Line
	9120 2050 8900 2050
Wire Wire Line
	8580 2150 9120 2150
Wire Wire Line
	9120 2250 8900 2250
Wire Wire Line
	9120 2350 8900 2350
Wire Wire Line
	9120 2450 8900 2450
Wire Wire Line
	9120 2550 8900 2550
Wire Wire Line
	8400 2650 9120 2650
Wire Wire Line
	3350 6620 3150 6620
Wire Wire Line
	3150 6620 3150 6630
Wire Wire Line
	3550 6410 3550 6620
Wire Wire Line
	3650 6410 3650 6620
Wire Wire Line
	3750 6410 3750 6620
Wire Wire Line
	3850 6410 3850 6620
Wire Wire Line
	3950 6410 3950 6620
Wire Wire Line
	4050 6410 4050 6620
Wire Wire Line
	4150 6410 4150 6620
Wire Wire Line
	4250 6410 4250 6620
Wire Wire Line
	4800 4910 5160 4910
Wire Wire Line
	4800 5010 5160 5010
Wire Wire Line
	4800 5310 5170 5310
Wire Wire Line
	4800 5510 5170 5510
Wire Wire Line
	4800 5610 5170 5610
Wire Wire Line
	4800 5710 5170 5710
Wire Wire Line
	4800 5810 5170 5810
Wire Wire Line
	4800 5910 5170 5910
Wire Wire Line
	4800 6010 5170 6010
Wire Wire Line
	8400 2650 8400 2620
Wire Wire Line
	10140 850  10970 850 
Wire Wire Line
	10970 850  10970 880 
Wire Wire Line
	10140 950  10470 950 
Wire Wire Line
	10140 1050 10470 1050
Wire Wire Line
	10140 1150 10470 1150
Wire Wire Line
	10140 1250 10470 1250
Wire Wire Line
	10140 1350 10470 1350
Wire Wire Line
	10140 1550 10470 1550
Wire Wire Line
	10140 1650 10470 1650
Wire Wire Line
	10140 1750 10470 1750
Wire Wire Line
	10140 1850 10470 1850
Wire Wire Line
	10140 1950 10470 1950
Wire Wire Line
	10140 2050 10470 2050
Wire Wire Line
	10140 2150 10470 2150
Wire Wire Line
	10140 2250 10470 2250
Wire Wire Line
	10140 2350 10470 2350
Wire Wire Line
	10140 2450 10470 2450
Wire Wire Line
	10140 2550 10470 2550
Wire Wire Line
	10140 2650 10470 2650
Wire Wire Line
	10140 1450 10970 1450
Wire Wire Line
	10970 1450 10970 1480
Wire Wire Line
	750  1565 750  1455
Wire Wire Line
	750  965  750  1155
Wire Wire Line
	750  1075 1290 1075
Connection ~ 750  1075
Wire Wire Line
	1110 1375 990  1375
Wire Wire Line
	990  1375 990  1075
Connection ~ 990  1075
Wire Wire Line
	1590 1225 1590 1375
Wire Wire Line
	1510 1375 2040 1375
Wire Wire Line
	1590 725  1590 825 
Connection ~ 1590 1375
Wire Wire Line
	2040 1525 1920 1525
Wire Wire Line
	1920 1525 1920 1375
Connection ~ 1920 1375
Wire Wire Line
	2490 1825 2490 1725
Wire Wire Line
	1760 1455 1760 1375
Connection ~ 1760 1375
Wire Wire Line
	1760 1825 1760 1755
Wire Wire Line
	1850 1295 1850 1375
Connection ~ 1850 1375
Wire Wire Line
	2940 1375 3720 1375
Wire Wire Line
	3190 1455 3190 1375
Connection ~ 3190 1375
Wire Wire Line
	3190 1825 3190 1755
Wire Wire Line
	3430 1215 3430 1375
Connection ~ 3430 1375
Wire Wire Line
	5040 1410 4960 1410
Wire Wire Line
	5040 1260 5040 1410
Wire Wire Line
	4960 1510 5040 1510
Wire Wire Line
	5040 1510 5040 1620
Wire Wire Line
	5350 1410 5350 1320
Wire Wire Line
	5040 1320 6000 1320
Connection ~ 5040 1320
Wire Wire Line
	5350 1770 5350 1710
Connection ~ 5350 1320
Wire Wire Line
	6000 1420 5680 1420
Wire Wire Line
	5680 1420 5680 1450
Wire Wire Line
	5680 1750 5680 1780
Wire Wire Line
	6000 1520 5910 1520
Wire Wire Line
	5910 1520 5910 1770
Wire Wire Line
	5910 1770 5680 1770
Connection ~ 5680 1770
Wire Wire Line
	7940 1190 7940 1360
Wire Wire Line
	7670 1670 7670 2020
Wire Wire Line
	7670 2020 7450 2020
Wire Wire Line
	7450 2020 7450 1960
Wire Wire Line
	7200 1520 7450 1520
Wire Wire Line
	7450 1520 7450 1560
Wire Wire Line
	7940 1910 7940 1660
Wire Wire Line
	7200 1320 7940 1320
Wire Wire Line
	7670 1370 7670 1320
Connection ~ 7670 1320
Connection ~ 7940 1320
Wire Wire Line
	9940 3355 10270 3355
Wire Wire Line
	9940 4205 10280 4205
Wire Wire Line
	10570 3675 10570 3555
Wire Wire Line
	9380 3675 10570 3675
Wire Wire Line
	10580 4005 10580 3825
Wire Wire Line
	10580 3825 9880 3825
Wire Wire Line
	9880 3825 9880 3575
Wire Wire Line
	9880 3575 9400 3575
Wire Wire Line
	10570 3155 10570 3095
Wire Wire Line
	10570 3095 10830 3095
Wire Wire Line
	10580 4405 10580 4495
Wire Wire Line
	10580 4495 10850 4495
Wire Wire Line
	9310 3355 9440 3355
Wire Wire Line
	9320 4205 9440 4205
Wire Wire Line
	9380 3675 9380 4205
Connection ~ 9380 4205
Wire Wire Line
	9400 3575 9400 3355
Connection ~ 9400 3355
Wire Wire Line
	4250 1375 4250 1425
Wire Wire Line
	2580 7180 2550 7180
Wire Wire Line
	2150 7180 2060 7180
Wire Wire Line
	2880 7180 3070 7180
Wire Wire Line
	8580 2150 8580 2220
Wire Notes Line
	540  2960 11170 2960
Wire Notes Line
	4550 470  4550 2960
Wire Notes Line
	8180 490  8180 2960
Wire Wire Line
	4800 6110 5630 6110
Connection ~ 5630 6110
Wire Notes Line
	5970 2980 5970 7790
Wire Wire Line
	4020 1375 4250 1375
Wire Wire Line
	980  5070 980  4880
Wire Wire Line
	980  4880 1260 4880
Connection ~ 1260 4880
Wire Wire Line
	2800 4910 1260 4910
Connection ~ 1260 4910
Wire Wire Line
	980  5370 980  5430
Wire Wire Line
	980  5430 1260 5430
Connection ~ 1260 5430
Wire Wire Line
	760  5830 760  5950
Wire Wire Line
	1510 5900 760  5900
Connection ~ 760  5900
Wire Wire Line
	760  6550 760  6650
Wire Wire Line
	5630 6890 5630 6810
Wire Wire Line
	2190 5420 2190 5510
Wire Wire Line
	1930 5420 2190 5420
Wire Wire Line
	2000 5420 2000 5460
Wire Wire Line
	2190 5700 2190 5610
Wire Wire Line
	1930 5700 2190 5700
Wire Wire Line
	2000 5700 2000 5660
Wire Wire Line
	1730 5420 1670 5420
Wire Wire Line
	1670 5420 1670 5700
Wire Wire Line
	1670 5700 1730 5700
Connection ~ 2000 5420
Connection ~ 2000 5700
Wire Wire Line
	1590 5560 1590 5530
Wire Wire Line
	1590 5530 1670 5530
Connection ~ 1670 5530
Wire Notes Line
	9140 2970 9140 4645
Wire Wire Line
	10000 5250 10150 5250
Wire Wire Line
	10150 5350 10000 5350
Wire Wire Line
	10000 5450 10150 5450
Wire Wire Line
	10000 5550 10150 5550
Wire Wire Line
	10000 5650 10450 5650
Wire Wire Line
	7650 5550 7100 5550
Wire Wire Line
	7100 5650 7650 5650
Wire Wire Line
	7100 5850 7550 5850
Wire Wire Line
	7550 5850 7550 5750
Wire Wire Line
	7550 5750 7650 5750
Wire Wire Line
	8100 6400 7900 6400
Wire Wire Line
	7900 6400 7900 6200
Wire Wire Line
	7900 6200 7700 6200
Wire Wire Line
	7300 6350 7300 6200
Wire Wire Line
	7300 6200 7400 6200
Wire Wire Line
	8300 4750 8300 4550
Wire Wire Line
	8300 4550 7200 4550
Wire Wire Line
	7200 4550 7200 4700
Wire Wire Line
	7650 5450 7650 4550
Connection ~ 7650 4550
Wire Wire Line
	7200 5450 7100 5450
Wire Wire Line
	7500 5450 7650 5450
Wire Wire Line
	7200 5000 7200 5050
Wire Wire Line
	3450 6410 3450 6619
Wire Wire Line
	7447 4477 7447 4550
Connection ~ 7447 4550
Text Notes 7340 4374 0    60   ~ 0
V_USB
Wire Notes Line
	9150 4650 11200 4650
$Comp
L GND #PWR035
U 1 1
P 7400 5900
F 0 "#PWR035" H 7400 5650 50  0001 C CNN
F 1 "GND" H 7400 5750 50  0000 C CNN
F 2 "" H 7400 5900 50  0000 C CNN
F 3 "" H 7400 5900 50  0000 C CNN
	1    7400 5900
	1    0    0    -1  
$EndComp
Wire Wire Line
	7400 5900 7400 5850
Connection ~ 7400 5850
$EndSCHEMATC
